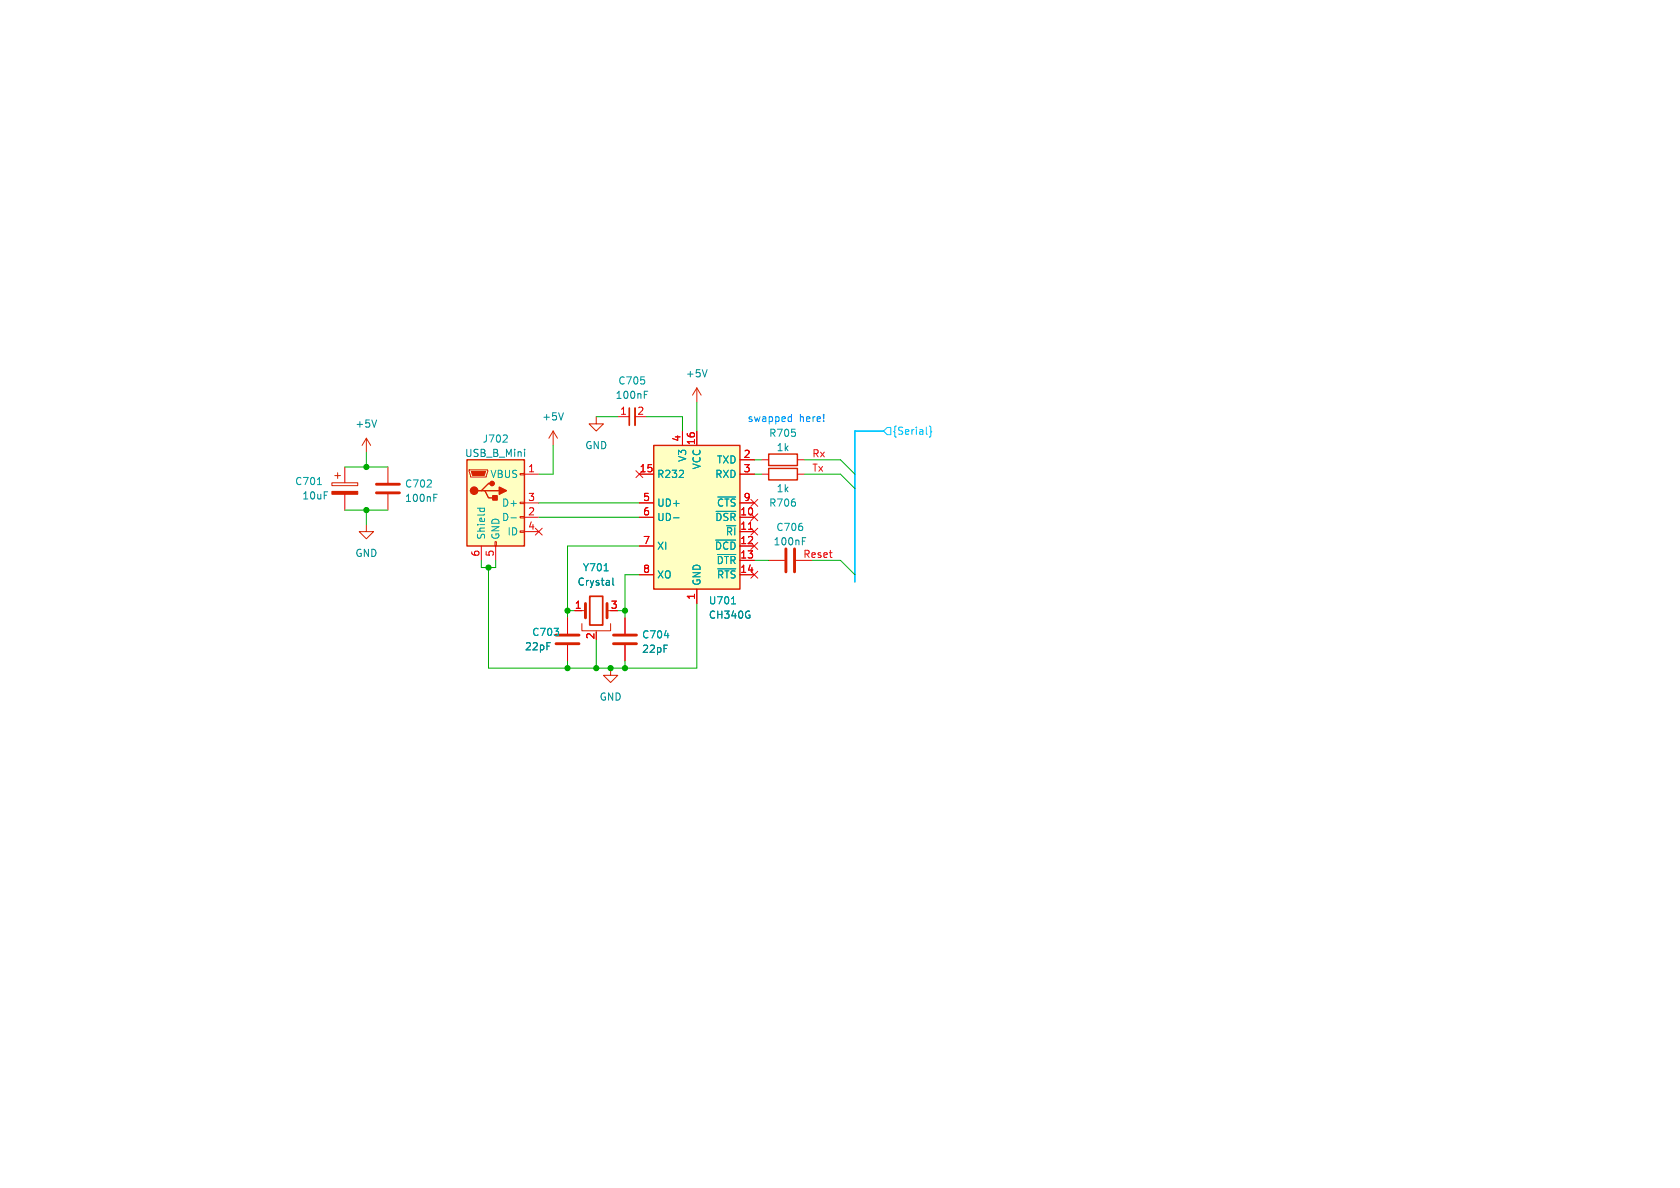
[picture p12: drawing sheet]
<svg xmlns="http://www.w3.org/2000/svg" width="297mm" height="210mm" viewBox="0 0 297 210" stroke-linecap="round" stroke-linejoin="round" font-family="sans-serif">
<path d="M66.5 87.1h4.1M66.5 85.6h4.1M103.5 106.7v2.5M107.3 106.7v2.5M108.5 113.8h4M108.5 112.3h4" fill="none" stroke="#d72100" stroke-width=".51"/>
<g fill="none" stroke="#df0000" stroke-width=".18">
<path d="M109.2 73.7h2.1M112.3 73.7h2M61 82.6v2.7M61 87.4v2.8M68.6 82.6v2.7M68.6 87.4v2.8M134.6 83.8h1.3M134.6 81.3h1.3M141 83.8h1.2M141 81.3h1.2M101.6 108h1.3M110.5 109.2v2.8"/>
<path d="M110.5 114v2.8"/>
</g>
<path d="M56.1 85.7h.7M106.8 100.9h.7M117.5 112.4h.7" fill="none" stroke="#00a0a0" stroke-width=".18"/>
<g fill="none" stroke="#d72100" stroke-width=".18">
<path d="M64.8 77.5l-.8 1.2M64.8 77.5v2.5M64.8 77.5l.7 1.2M97.8 76.2l-.8 1.3M97.8 76.2v2.5M97.8 76.2l.8 1.3M105.4 73.7v1.2h1.3l-1.3 1.3-1.3-1.3h1.3M123.2 68.6l-.8 1.3M123.2 68.6v2.5M123.2 68.6l.8 1.3M58.7 85.3h4.5v.6h-4.5zM59.2 84.1h1"/>
<path d="M59.7 83.6v1M64.8 92.7v1.3h1.2l-1.2 1.3-1.3-1.3h1.3M102.9 110.2v1.3h5v-1.3M102.9 108h.6M105.4 111.5v.3M107.3 108h.6M107.9 118.1v1.3h1.3l-1.3 1.3-1.2-1.3h1.2"/>
</g>
<path d="M112.3 72.1v3.1" fill="none" stroke="#d72100" stroke-width=".33"/>
<path d="M111.3 72.1v3.1M104.3 105.4h2.3v5.1h-2.3z" fill="none" stroke="#d72100" stroke-width=".3"/>
<path d="M66.6 74.2l-.4 1.3M99.6 73l-.4 1.2M113.9 69.8h.4M113.9 69.2h.6M125 65.3l-.4 1.3M76.7 88h.4M76.7 87.4h.6M108.3 102.2v1.1l.2 .1" fill="none" stroke="#008e8e" stroke-width=".18"/>
<path d="M135.9 82.8h5.1v2h-5.1zM135.9 80.3h5.1v2h-5.1z" fill="none" stroke="#d72100" stroke-width=".25"/>
<path d="M58.7 86.9h4.5v.5h-4.5z" fill="#d72100" stroke="#d72100" stroke-width=".18"/>
<path d="M82.5 81.3h10.2v15.2h-10.2z" fill="#ffffc2"/>
<path d="M82.5 81.3h10.2v15.2h-10.2zM85.1 86.7h.6l.7 1.3h1.2M85.7 86.7h2.6M87 85.5h-.6l-1.3 1.2h-.6" fill="none" stroke="#d72100" stroke-width=".25"/>
<g fill="#d72100" stroke="#d72100" stroke-width=".25">
<path d="M88.3 86.1l1.2 .6-1.2 .7z"/>
<path d="M87.1 87.6h.8v.8h-.8z"/>
<circle cx="83.8" cy="86.7" r=".63"/>
<circle cx="87" cy="85.5" r=".38"/>
</g>
<path d="M82.9 83.1h3.3v.2l-.2 1h-2.8zM87.5 95.8h.3v.7h-.3zM91.9 93.9h.8v.2h-.8zM91.9 91.3h.8v.3h-.8zM91.9 88.8h.8v.2h-.8zM91.9 83.7h.8v.2h-.8z" fill="none" stroke="#d72100" stroke-width=".18"/>
<path d="M83.3 83.3h2.6l-.3 .8h-2z" fill="#d72100" stroke="#d72100" stroke-width=".18"/>
<path d="M85.1 96.5v2.6M87.6 96.5v2.6M92.7 83.8h2.5M92.7 91.4h2.5M92.7 88.9h2.5M92.7 94h2.5" fill="none" stroke="#df0000" stroke-width=".18"/>
<path d="M89.6 77l.1 .1-.1 .3-.7 .8h.8M84.4 89.8h1.3M84.9 89.8l-.1 .4M85.6 89.8l.1 .4M90.3 91.5h1" fill="none" stroke="#00a0a0" stroke-width=".18"/>
<path d="M92.7 79.4v.1M92.7 79.8v.9" fill="none" stroke="#008e8e" stroke-width=".18"/>
<path d="M115.6 78.7h15.2v25.4h-15.2z" fill="#ffffc2"/>
<path d="M115.6 78.7h15.2v25.4h-15.2z" fill="none" stroke="#d72100" stroke-width=".25"/>
<g fill="none" stroke="#df0000" stroke-width=".18">
<path d="M120.6 76.2v2.5M123.2 76.2v2.5M113 91.4h2.6M113 96.5h2.6M113 83.8h2.6M113 88.9h2.6M130.8 91.4h2.5M130.8 94h2.5M130.8 96.5h2.5M130.8 99.1h2.5M130.8 83.8h2.5M130.8 81.3h2.5"/>
<path d="M130.8 88.9h2.5M135.9 99.1h2.8M140.7 99.1h2.8M100.3 109.2v2.8M100.3 114v2.8M101.6 108h1.3M110.5 109.2v2.8M110.5 114v2.8M113 101.6h2.6M123.2 104.1v2.6M130.8 101.6h2.5"/>
</g>
<path d="M119.1 91.5h.9M126.5 95.5h3.6M126.6 90.4h3.5M126.8 98h3.3M126.9 87.9h3.2M106.8 100.9h.7M117.5 112.4h.7M126.9 100.6h3.2M129.3 106.7h.7" fill="none" stroke="#00a0a0" stroke-width=".18"/>
<path d="M132.3 93.6h.7" fill="none" stroke="#e70000" stroke-width=".18"/>
<path d="M138.9 97v4.1M140.5 97v4.1M98.3 113.8h4.1M98.3 112.3h4.1" fill="none" stroke="#d72100" stroke-width=".51"/>
<path d="M141.8 95.7h.5M141.8 95h.7M108.3 102.2v1.1l.2 .1" fill="none" stroke="#008e8e" stroke-width=".18"/>
<path d="M156.8 75.6h.7v1.2h-.7l-.6-.6zM163.8 76.7l.1 .1M164.3 75.3l.2 .2v.6l.2 .2-.2 .2v.6l-.2 .2" fill="none" stroke="#00c8ff" stroke-width=".18"/>
<path d="M139.6 73.7h.3M139.9 73.2v1.3M139.9 74.5h-.3" fill="none" stroke="#068aff" stroke-width=".18"/>
<path d="M156.2 76.2h-5.1v26.7" fill="none" stroke="#00c8ff" stroke-width=".3"/>
<g fill="none" stroke="#00b200" stroke-width=".18">
<path d="M97.8 78.7v5.1h-2.6M105.4 73.7h3.8M114.3 73.7h6.3v2.5M123.2 71.1v5.1M61 82.6h7.6M61 90.2h7.6M64.8 80v2.6M64.8 90.2v2.5M85.1 99.1v1.2h2.5v-1.2M95.2 91.4h17.8M95.2 88.9h17.8M113 96.5h-12.7v12.7"/>
<path d="M133.3 83.8h1.3M133.3 81.3h1.3M133.3 99.1h2.6M142.2 83.8h6.4l2.5 2.6M142.2 81.3h6.4l2.5 2.5M143.5 99.1h5.1l2.5 2.5M86.4 100.3v17.8h36.8v-11.4M100.3 108h1.3M100.3 116.8v1.3M105.4 113v5.1M109.2 108h1.3M110.5 116.8v1.3"/>
<path d="M113 101.6h-2.5v7.6"/>
</g>
<g fill="none" stroke="#e40014" stroke-width=".18">
<path d="M94.6 93.4l1.3 1.2M95.9 93.4l-1.3 1.2M112.4 83.2l1.2 1.2M113.6 83.2l-1.2 1.2M132.7 88.3l1.3 1.2M132.7 90.8l1.3 1.2M132.7 93.4l1.3 1.2M132.7 95.9l1.3 1.2M134 88.3l-1.3 1.2M134 90.8l-1.3 1.2M134 93.4l-1.3 1.2M134 95.9l-1.3 1.2"/>
<path d="M132.7 101l1.3 1.2M134 101l-1.3 1.2"/>
</g>
<g fill="#00a400" stroke="#00a400" stroke-width=".18">
<circle cx="100.3" cy="108" r=".46"/>
<circle cx="110.5" cy="108" r=".46"/>
<circle cx="100.3" cy="118.1" r=".46"/>
<circle cx="107.9" cy="118.1" r=".46"/>
<circle cx="105.4" cy="118.1" r=".46"/>
<circle cx="110.5" cy="118.1" r=".46"/>
<circle cx="86.4" cy="100.3" r=".46"/>
<circle cx="64.8" cy="82.6" r=".46"/>
<circle cx="64.8" cy="90.2" r=".46"/>
</g>
<g font-size="1.8" fill="#008e8e">
<text x="108.7" y="70.7">100nF</text>
<text x="121.2" y="66.9">+5V</text>
<text x="62.7" y="75.8">+5V</text>
<text x="95.8" y="74.5">+5V</text>
<text x="82.1" y="81">USB_B_Mini</text>
<text x="103.4" y="79.6">GND</text>
<text x="137.2" y="80">1k</text>
<text x="53.3" y="88.5">10uF</text>
<text x="71.5" y="88.9">100nF</text>
<text x="137.2" y="87.2">1k</text>
<text x="62.7" y="98.7">GND</text>
<text x="136.7" y="96.6">100nF</text>
<text x="102" y="103.7">Crystal</text>
<text x="125.2" y="109.6">CH340G</text>
<text x="92.7" y="115.2">22pF</text>
<text x="113.4" y="115.6">22pF</text>
<text x="105.9" y="124.1">GND</text>
</g>
<g font-size="1.8" fill="#00a0a0">
<text x="109.2" y="68.2">C705</text>
<text x="135.9" y="77.4">R705</text>
<text x="85.2" y="78.4">J702</text>
<text x="121.5" y="81.7" transform="rotate(-90 121.5 81.7)">V3</text>
<text x="124.1" y="83.1" transform="rotate(-90 124.1 83.1)">VCC</text>
<text x="126.7" y="82.1">TXD</text>
<text x="52.1" y="86">C701</text>
<text x="71.5" y="86.4">C702</text>
<text x="86.6" y="84.7">VBUS</text>
<text x="88.6" y="89.8">D+</text>
<text x="116.1" y="84.7">R232</text>
<text x="116.1" y="89.8">UD+</text>
<text x="126.3" y="84.7">RXD</text>
<text x="126.7" y="89.8">~{CTS}</text>
<text x="135.9" y="89.8">R706</text>
<text x="86" y="95.5" transform="rotate(-90 86 95.5)">Shield</text>
<text x="88.5" y="95.5" transform="rotate(-90 88.5 95.5)">GND</text>
<text x="88.6" y="92.3">D-</text>
<text x="89.6" y="94.8">ID</text>
<text x="116.1" y="92.3">UD-</text>
<text x="126.3" y="92.3">~{DSR}</text>
<text x="128.2" y="94.8">~{RI}</text>
<text x="137.1" y="94.1">C706</text>
<text x="102.9" y="101.2">Y701</text>
<text x="116.1" y="97.4">XI</text>
<text x="126.3" y="97.4">~{DCD}</text>
<text x="126.6" y="99.9">~{DTR}</text>
<text x="116.1" y="102.5">XO</text>
<text x="124.1" y="103.6" transform="rotate(-90 124.1 103.6)">GND</text>
<text x="125.2" y="107">U701</text>
<text x="126.7" y="102.5">~{RTS}</text>
<text x="94" y="112.6">C703</text>
<text x="113.4" y="113.1">C704</text>
</g>
<g font-size="1.8" fill="#e70000">
<text x="109.5" y="73.4">1</text>
<text x="112.6" y="73.4">2</text>
<text x="93.3" y="83.6">1</text>
<text x="113" y="83.6">15</text>
<text x="120.4" y="78.2" transform="rotate(-90 120.4 78.2)">4</text>
<text x="122.9" y="78.8" transform="rotate(-90 122.9 78.8)">16</text>
<text x="131.4" y="81">2</text>
<text x="131.4" y="83.6">3</text>
<text x="93.3" y="88.6">3</text>
<text x="113.6" y="88.6">5</text>
<text x="131.4" y="88.6">9</text>
<text x="93.3" y="91.2">2</text>
<text x="93.3" y="93.7">4</text>
<text x="113.6" y="91.2">6</text>
<text x="130.8" y="91.2">10</text>
<text x="130.8" y="93.7">11</text>
<text x="84.8" y="98.5" transform="rotate(-90 84.8 98.5)">6</text>
<text x="87.4" y="98.5" transform="rotate(-90 87.4 98.5)">5</text>
<text x="113.6" y="96.3">7</text>
<text x="113.6" y="101.3">8</text>
<text x="130.8" y="96.3">12</text>
<text x="130.8" y="98.8">13</text>
<text x="130.8" y="101.3">14</text>
<text x="101.5" y="107.7">1</text>
<text x="107.9" y="107.7">3</text>
<text x="122.9" y="106.1" transform="rotate(-90 122.9 106.1)">1</text>
<text x="105.2" y="113.1" transform="rotate(-90 105.2 113.1)">2</text>
</g>
<g font-size="1.8" fill="#068aff">
<text x="132.1" y="74.7">swapped</text>
<text x="141.3" y="74.7">here!</text>
</g>
<text font-size="1.8" fill="#00c8ff" x="157.7" y="77.1">{Serial}</text>
<g font-size="1.8" fill="#f70b18">
<text x="143.5" y="83.5">Tx</text>
<text x="143.5" y="80.9">Rx</text>
<text x="141.9" y="98.7">Reset</text>
</g>
</svg>
